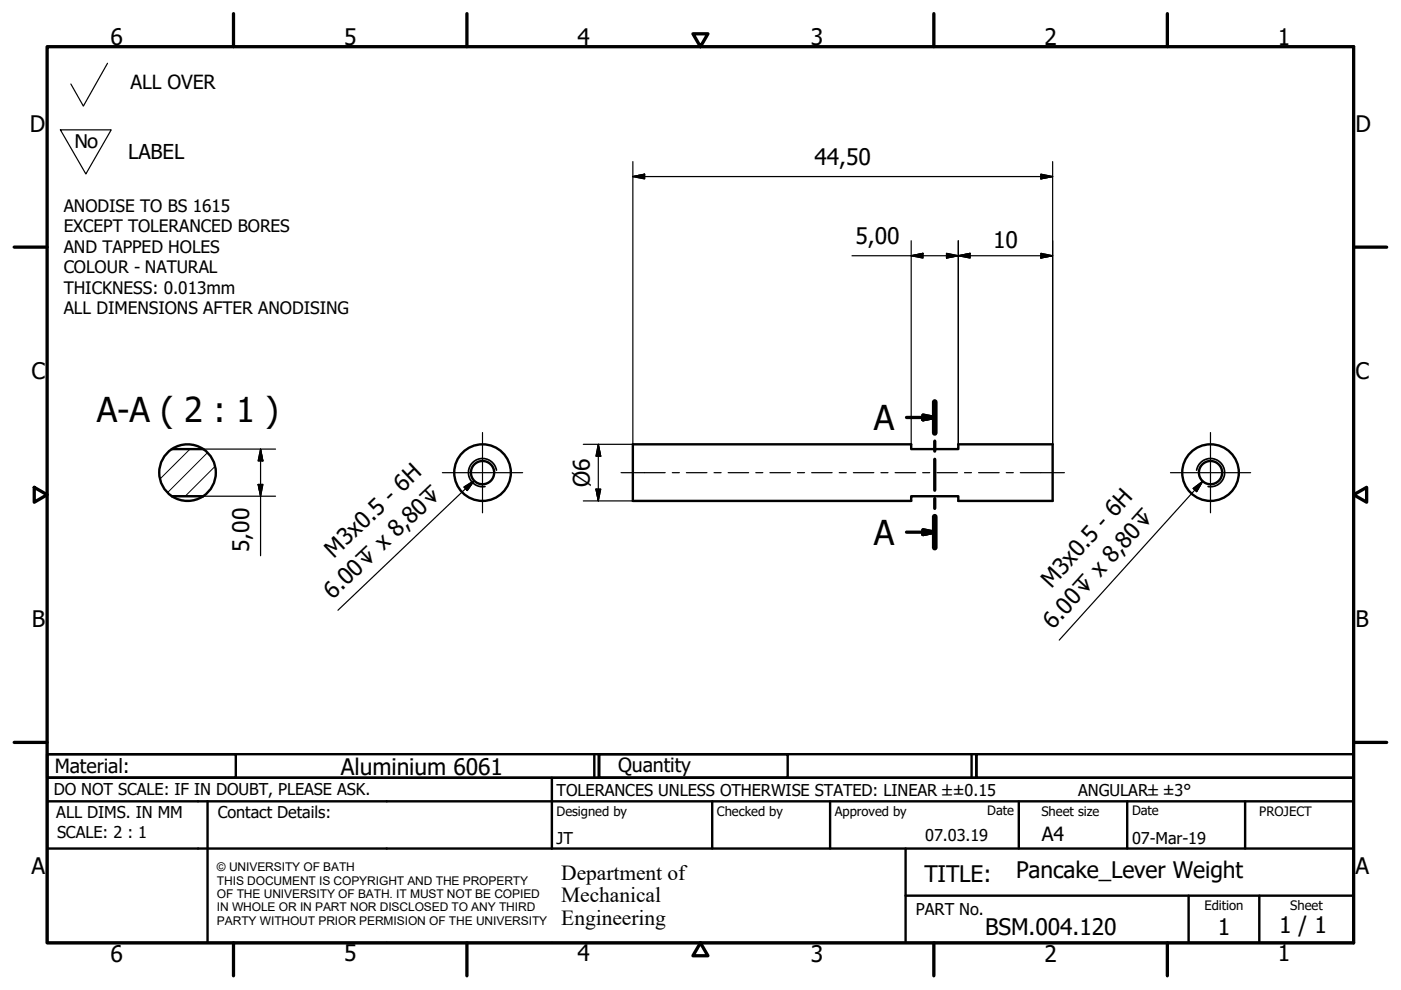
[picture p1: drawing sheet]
<svg xmlns="http://www.w3.org/2000/svg" width="297mm" height="210mm" viewBox="0 0 297 210" stroke-linecap="round" stroke-linejoin="round" font-family="sans-serif">
<!-- layer: Hatch (ISO) -->
<path d="M40.3 95.2l-6.4 6.4M44 96l-8.5 8.4M45.6 98.9l-6.3 6.3" fill="none" stroke="#000" stroke-width=".21"/>
<!-- layer: Visible (ISO) -->
<g fill="none" stroke="#000" stroke-width=".51">
<path d="M36.4 95.2a6 6 0 0 0 0 10M36.4 95.2a6 6 0 0 1 6.7 0M36.4 95.2h6.7M43.1 95.2a6 6 0 0 1 0 10M134.2 94.2h59v1h10v-1h20v12h-20v-1h-10v1h-59zM36.4 105.2a6 6 0 0 0 6.7 0M36.4 105.2h6.7"/>
<circle cx="102.3" cy="100.2" r="2.47"/>
<circle cx="102.3" cy="100.2" r="6"/>
<circle cx="256.7" cy="100.2" r="2.47"/>
<circle cx="256.7" cy="100.2" r="6"/>
</g>
<!-- layer: Visible Narrow (ISO) -->
<path d="M105.3 99.7a3 3 0 0 0-3.5-2.4 3 3 0 0 0-2.4 3.4 3 3 0 0 0 3.4 2.5M253.7 99.7a3 3 0 0 1 3.5-2.4 3 3 0 0 1 2.4 3.4 3 3 0 0 1-3.5 2.5" fill="none" stroke="#000" stroke-width=".36"/>
<!-- layer: Section Line (ISO) -->
<path d="M192.2 88.5h6M195.7 88l2.5 .5-2.5 .5zM198.2 85.2v6.6M198.2 93.5v2.1M198.2 97.4v6.5M192.2 112.8h6M195.7 112.3l2.5 .5-2.5 .5zM198.2 105.7v2.1M198.2 109.6v6.5" fill="none" stroke="#000" stroke-width=".7"/>
<path d="M198.2 85.2v6.6M198.2 109.6v6.5" fill="none" stroke="#000" stroke-width="1.2"/>
<path d="M195.7 89l2.5-.5zM195.7 88l2.5 .5-2.5 .5zM195.7 113.3l2.5-.5zM195.7 112.3l2.5 .5-2.5 .5z" fill="#000" stroke="#000" stroke-width=".7"/>
<!-- layer: Border (ISO) -->
<g fill="none" stroke="#000" stroke-width=".7">
<path d="M10 9.9h277v190h-277zM49.5 2.9v7M99 2.9v7M146.9 7.2h3.2l-1.6 2.7zM198 2.9v7M247.5 2.9v7M3 52.4h7M287 52.4h7M7.3 103.3l2.7 1.6-2.7 1.6zM287 104.9l2.8-1.6v3.2zM3 157.4h7M287 157.4h7"/>
<path d="M49.5 199.9v7M99 199.9v7M148.5 199.9l1.6 2.7h-3.2zM198 199.9v7M247.5 199.9v7"/>
</g>
<!-- layer: Title (ISO) -->
<g fill="none" stroke="#000" stroke-width=".51">
<path d="M10 159.9h40v5h-40zM10 159.9h117v5h-117zM126 159.9v5M127 159.9h40v5h-40zM127 159.9h80v5h-80zM206 159.9v5M207 159.9h80v5h-80zM10 169.9v-5h277v5M10 169.9h277v30h-277zM10 179.9h277M44 169.9v30M117 164.9v15"/>
<path d="M151 169.9v10M176 169.9v10M192 179.9v20M216 169.9v10M239 169.9v10M264 169.9v10M192 189.9h95M252 189.9v10M267 189.9v10"/>
</g>
<!-- layer: Sketch Geometry (ISO) -->
<path d="M22.8 13.4l-5.1 9.1-2.7-4.7M12.8 27.5h10.8l-5.4 9.4z" fill="none" stroke="#000" stroke-width=".25"/>
<!-- layer: Centerline (ISO) -->
<g fill="none" stroke="#000" stroke-width=".25">
<path d="M131.7 100.2h9.3M142.5 100.2h1.5M145.5 100.2h4.4M151.4 100.2h1.5M154.4 100.2h4.3M160.2 100.2h1.5M163.2 100.2h4.4M169.1 100.2h1.5M172.1 100.2h4.3M177.9 100.2h1.5M180.9 100.2h4.4M186.8 100.2h1.5"/>
<path d="M189.8 100.2h4.3M195.6 100.2h1.5M198.6 100.2h4.4M204.5 100.2h1.5M207.5 100.2h4.3M213.3 100.2h1.5M216.3 100.2h9.4"/>
</g>
<!-- layer: Center Mark (ISO) -->
<path d="M102.3 91.7v17M256.6 91.7v17M93.8 100.2h17M248.2 100.2h17" fill="none" stroke="#000" stroke-width=".25"/>
<!-- layer: Symbol (ISO) -->
<path d="M98.4 103.3l2.1-1.4-1.4 2.1zM100.5 101.9l-28.9 27.5M253 103.6l2-1.6-1.3 2.2zM255 102l-30.4 33.7" fill="none" stroke="#000" stroke-width=".25"/>
<path d="M100.5 101.9l-1.4 2.1zM98.4 103.3l2.1-1.4-1.4 2.1zM255 102l-1.3 2.2zM253 103.6l2-1.6-1.3 2.2z" fill="#000" stroke="#000" stroke-width=".25"/>
<!-- layer: Dimension (ISO) -->
<g fill="none" stroke="#000" stroke-width=".25">
<path d="M134.2 37.4l2.5-.5v1zM134.2 37.4h89M134.2 34.3v59.9h-10.5M220.7 36.9l2.5 .5-2.5 .5zM223.2 34.3v59.9M180.6 54.2h42.6M193.2 54.2l2.5-.5v1zM193.2 51v43.2M200.7 53.7l2.5 .5-2.5 .5zM203.2 54.2l2.5-.5v1zM203.2 51v43.2M220.7 53.7l2.5 .5-2.5 .5z"/>
<path d="M43.1 95.2h15.3M55.2 95.2l.5 2.5h-1zM55.2 95.2v22.6M126.9 94.2l.5 2.5h-1zM126.9 94.2v12M43.1 105.2h15.3M54.7 102.7h1l-.5 2.5zM123.7 106.2h10.5M126.4 103.7h1l-.5 2.5z"/>
</g>
<g fill="#000" stroke="#000" stroke-width=".25">
<path d="M134.2 37.4l2.5-.5zM134.2 37.4l2.5-.5v1zM220.7 37.9l2.5-.5zM220.7 36.9l2.5 .5-2.5 .5zM193.2 54.2l2.5-.5zM193.2 54.2l2.5-.5v1zM200.7 54.7l2.5-.5zM200.7 53.7l2.5 .5-2.5 .5zM203.2 54.2l2.5-.5zM203.2 54.2l2.5-.5v1zM220.7 54.7l2.5-.5zM220.7 53.7l2.5 .5-2.5 .5z"/>
<path d="M55.2 95.2l.5 2.5zM55.2 95.2l.5 2.5h-1zM126.9 94.2l.5 2.5zM126.9 94.2l.5 2.5h-1zM54.7 102.7l.5 2.5zM54.7 102.7h1l-.5 2.5zM126.4 103.7l.5 2.5zM126.4 103.7h1l-.5 2.5z"/>
</g>
<g font-size="7.3">
<text x="20.5" y="89.5">A-A ( 2 : 1 )</text>
<text x="185.3" y="91.1">A</text>
<text x="185.3" y="115.5">A</text>
</g>
<g font-size="4.8">
<text x="23.4" y="9.5">6</text>
<text x="72.9" y="9.5">5</text>
<text x="122.4" y="9.5">4</text>
<text x="171.9" y="9.5">3</text>
<text x="221.4" y="9.5">2</text>
<text x="270.9" y="9.5">1</text>
<text x="6.3" y="27.9">D</text>
<text x="287.4" y="27.9">D</text>
<text x="172.7" y="35">44,50</text>
<text x="181.4" y="51.8">5,00</text>
<text x="210.5" y="52.6">10</text>
<text x="6.7" y="80.4">C</text>
<text x="287.4" y="80.4">C</text>
<text x="125.1" y="103.2" transform="rotate(-90 125.1 103.2)">Ø6</text>
<text x="52.8" y="117.1" transform="rotate(-90 52.8 117.1)">5,00</text>
<text x="70.8" y="118.4" transform="rotate(-44 70.8 118.4)">M3x0.5 - 6H</text>
<text x="222.9" y="124.9" transform="rotate(-48 222.9 124.9)">M3x0.5 - 6H</text>
<text x="70.5" y="127.1" transform="rotate(-44 70.5 127.1)">6.00↧ x 8,80↧</text>
<text x="6.8" y="132.9">B</text>
<text x="223.3" y="133.5" transform="rotate(-48 223.3 133.5)">6.00↧ x 8,80↧</text>
<text x="287.4" y="132.9">B</text>
<text x="72.3" y="164.3">Aluminium 6061</text>
<text x="6.7" y="185.4">A</text>
<text x="287.4" y="185.4">A</text>
<text x="196" y="187">TITLE:</text>
<text x="215.4" y="186.2">Pancake_Lever Weight</text>
<text x="271.2" y="197.9">1 / 1</text>
<text x="23.4" y="203.9">6</text>
<text x="72.9" y="203.8">5</text>
<text x="122.4" y="203.8">4</text>
<text x="171.9" y="203.9">3</text>
<text x="208.9" y="198.2">BSM.004.120</text>
<text x="221.4" y="203.9">2</text>
<text x="258.2" y="198.2">1</text>
<text x="270.9" y="203.8">1</text>
</g>
<text font-size="4.7" x="15.7" y="31.3">No</text>
<g font-size="4.6">
<text x="119" y="186.5">Department of</text>
<text x="119" y="191.3">Mechanical</text>
<text x="119" y="196">Engineering</text>
</g>
<text font-size="4.3" x="27.2" y="33.8">LABEL</text>
<g font-size="4.1">
<text x="27.7" y="18.9">ALL OVER</text>
<text x="11.6" y="163.9">Material:</text>
<text x="131" y="163.7">Quantity</text>
<text x="220.9" y="178.4">A4</text>
</g>
<g font-size="3.6">
<text x="13.5" y="44.9">ANODISE TO BS 1615</text>
<text x="13.5" y="49.2">EXCEPT TOLERANCED BORES</text>
<text x="13.5" y="53.6">AND TAPPED HOLES</text>
<text x="13.5" y="57.9">COLOUR - NATURAL</text>
<text x="13.5" y="62.3">THICKNESS: 0.013mm</text>
<text x="13.5" y="66.6">ALL DIMENSIONS AFTER ANODISING</text>
</g>
<g font-size="3.5">
<text x="11.4" y="168.5">DO NOT SCALE: IF IN DOUBT, PLEASE ASK.</text>
<text x="11.9" y="173.5">ALL DIMS. IN MM</text>
<text x="46.2" y="173.5">Contact Details:</text>
<text x="118" y="168.8">TOLERANCES UNLESS OTHERWISE STATED: LINEAR ±±0.15</text>
<text x="228.6" y="168.8">ANGULAR±±3°</text>
<text x="12.1" y="177.6">SCALE: 2 : 1</text>
<text x="118" y="178.9">JT</text>
<text x="196.2" y="178.3">07.03.19</text>
<text x="240" y="178.9">07-Mar-19</text>
<text x="194.2" y="194.1">PART No.</text>
</g>
<g font-size="2.8">
<text x="118" y="173">Designed by</text>
<text x="152" y="173">Checked by</text>
<text x="177" y="173">Approved by</text>
<text x="209.3" y="172.9">Date</text>
<text x="220.8" y="173">Sheet size</text>
<text x="240" y="172.9">Date</text>
<text x="267" y="172.9">PROJECT</text>
<text x="255.4" y="193">Edition</text>
<text x="273.6" y="193">Sheet</text>
</g>
<g font-size="2.5">
<text x="46" y="184.7">© UNIVERSITY OF BATH</text>
<text x="46" y="187.6">THIS DOCUMENT IS COPYRIGHT AND THE PROPERTY</text>
<text x="46" y="190.4">OF THE UNIVERSITY OF BATH. IT MUST NOT BE COPIED</text>
<text x="46" y="193.2">IN WHOLE OR IN PART NOR DISCLOSED TO ANY THIRD</text>
<text x="46" y="196.1">PARTY WITHOUT PRIOR PERMISION OF THE UNIVERSITY</text>
</g>
</svg>
